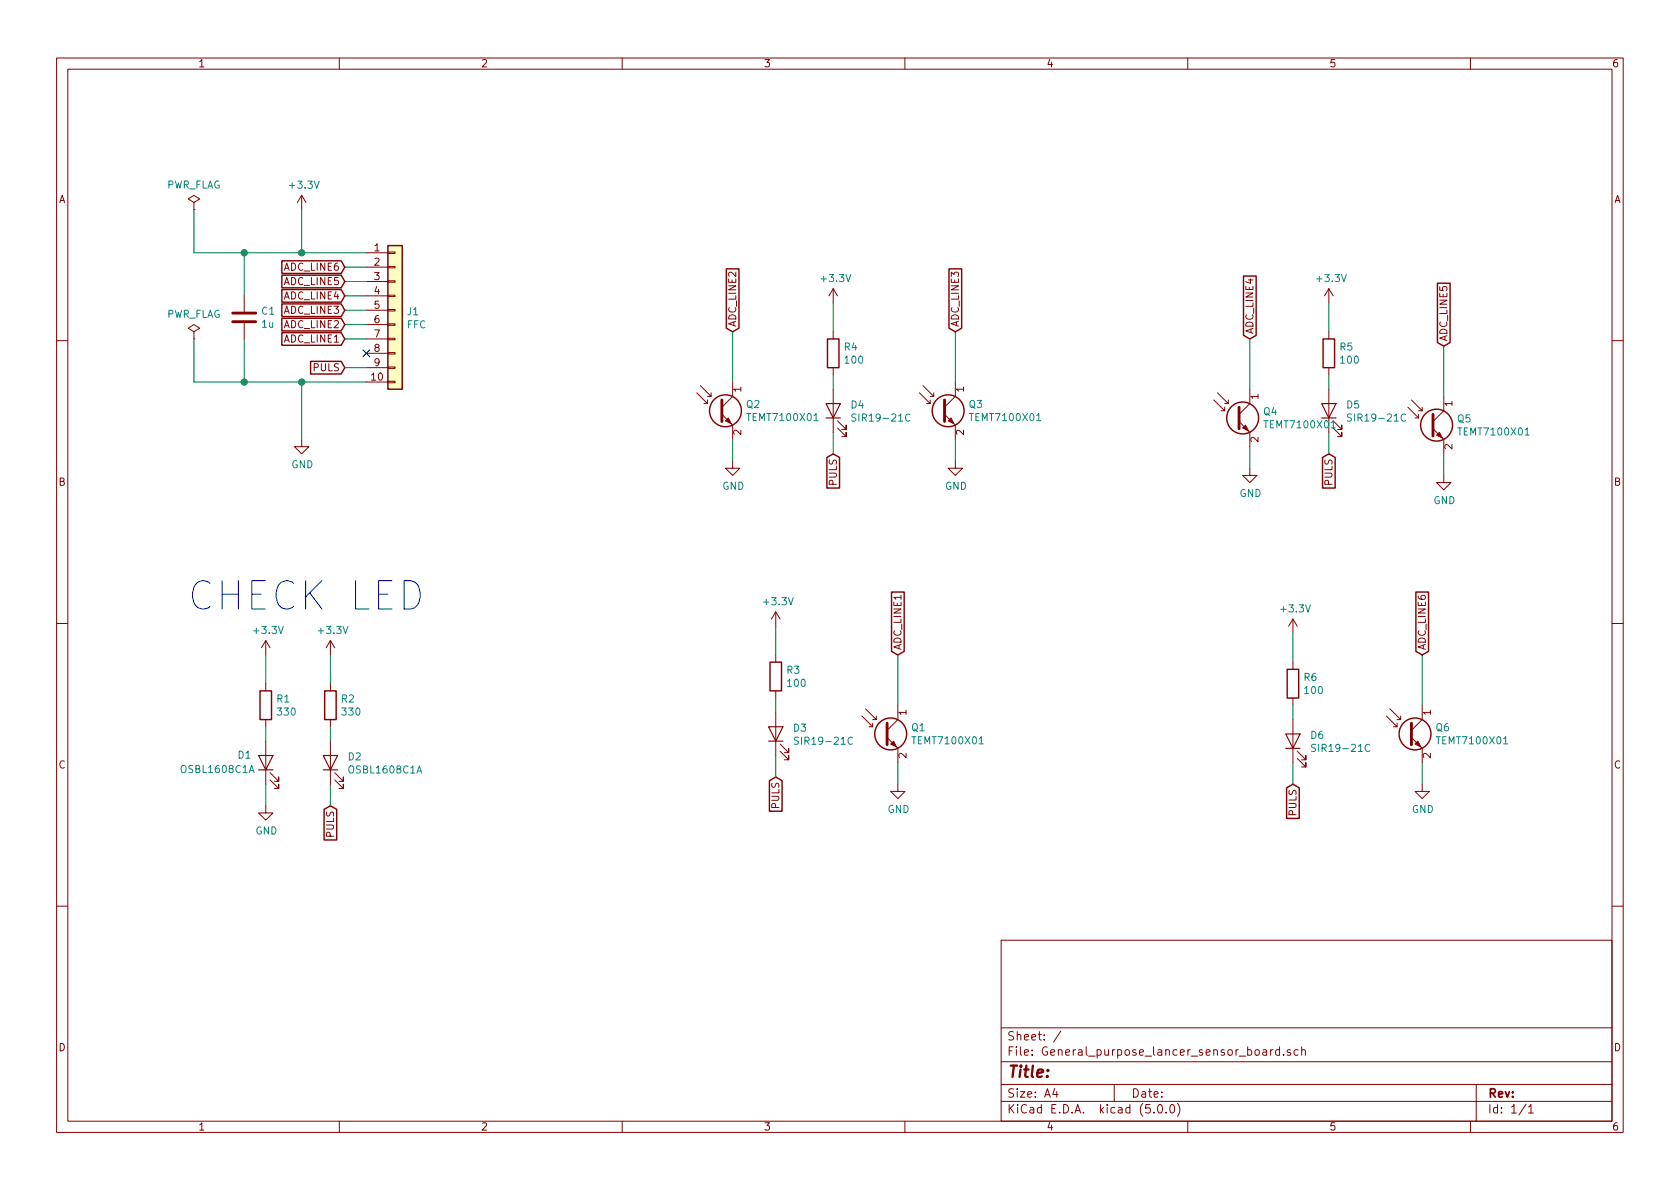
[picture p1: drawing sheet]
EESchema Schematic File Version 4
LIBS:General_purpose_lancer_sensor_board-cache
EELAYER 26 0
EELAYER END
$Descr A4 11693 8268
encoding utf-8
Sheet 1 1
Title ""
Date ""
Rev ""
Comp ""
Comment1 ""
Comment2 ""
Comment3 ""
Comment4 ""
$EndDescr
$Comp
L Connector_Generic:Conn_01x10 J1
U 1 1
P 2750 2150
F 0 "J1" H 2829 2142 50  0000 L CNN
F 1 "FFC" H 2829 2051 50  0000 L CNN
F 2 "Footprint:Molex_FFC_10" H 2750 2150 50  0001 C CNN
F 3 "~" H 2750 2150 50  0001 C CNN
	1    2750 2150
	1    0    0    -1  
$EndComp
$Comp
L power:+3.3V #PWR03
U 1 1
P 2100 1450
F 0 "#PWR03" H 2100 1300 50  0001 C CNN
F 1 "+3.3V" H 2115 1623 50  0000 C CNN
F 2 "" H 2100 1450 50  0001 C CNN
F 3 "" H 2100 1450 50  0001 C CNN
	1    2100 1450
	1    0    0    -1  
$EndComp
$Comp
L power:GND #PWR04
U 1 1
P 2100 3050
F 0 "#PWR04" H 2100 2800 50  0001 C CNN
F 1 "GND" H 2105 2877 50  0000 C CNN
F 2 "" H 2100 3050 50  0001 C CNN
F 3 "" H 2100 3050 50  0001 C CNN
	1    2100 3050
	1    0    0    -1  
$EndComp
NoConn ~ 2550 2450
Text GLabel 2400 2550 0    50   Input ~ 0
PULS
Wire Wire Line
	2550 1750 2100 1750
Wire Wire Line
	2100 1750 2100 1450
Wire Wire Line
	2550 2650 2100 2650
Wire Wire Line
	2100 2650 2100 3050
Wire Wire Line
	2550 2550 2400 2550
Wire Wire Line
	2550 2350 2400 2350
Wire Wire Line
	2550 2250 2400 2250
Wire Wire Line
	2550 2150 2400 2150
Wire Wire Line
	2550 2050 2400 2050
Wire Wire Line
	2550 1950 2400 1950
Wire Wire Line
	2550 1850 2400 1850
Text GLabel 2400 2350 0    50   Input ~ 0
ADC_LINE1
Text GLabel 2400 2250 0    50   Input ~ 0
ADC_LINE2
Text GLabel 2400 2150 0    50   Input ~ 0
ADC_LINE3
Text GLabel 2400 2050 0    50   Input ~ 0
ADC_LINE4
Text GLabel 2400 1950 0    50   Input ~ 0
ADC_LINE5
Text GLabel 2400 1850 0    50   Input ~ 0
ADC_LINE6
$Comp
L power:PWR_FLAG #FLG01
U 1 1
P 1350 1450
F 0 "#FLG01" H 1350 1525 50  0001 C CNN
F 1 "PWR_FLAG" H 1350 1624 50  0000 C CNN
F 2 "" H 1350 1450 50  0001 C CNN
F 3 "~" H 1350 1450 50  0001 C CNN
	1    1350 1450
	1    0    0    -1  
$EndComp
Wire Wire Line
	1350 1450 1350 1750
Wire Wire Line
	1350 1750 1700 1750
Connection ~ 2100 1750
$Comp
L power:PWR_FLAG #FLG02
U 1 1
P 1350 2350
F 0 "#FLG02" H 1350 2425 50  0001 C CNN
F 1 "PWR_FLAG" H 1350 2524 50  0000 C CNN
F 2 "" H 1350 2350 50  0001 C CNN
F 3 "~" H 1350 2350 50  0001 C CNN
	1    1350 2350
	1    0    0    -1  
$EndComp
Wire Wire Line
	1350 2350 1350 2650
Wire Wire Line
	1350 2650 1700 2650
Connection ~ 2100 2650
$Comp
L power:+3.3V #PWR07
U 1 1
P 5400 4350
F 0 "#PWR07" H 5400 4200 50  0001 C CNN
F 1 "+3.3V" H 5415 4523 50  0000 C CNN
F 2 "" H 5400 4350 50  0001 C CNN
F 3 "" H 5400 4350 50  0001 C CNN
	1    5400 4350
	1    0    0    -1  
$EndComp
Wire Wire Line
	5400 4550 5400 4350
Text GLabel 5400 5400 3    50   Input ~ 0
PULS
$Comp
L Device:R R3
U 1 1
P 5400 4700
F 0 "R3" H 5470 4746 50  0000 L CNN
F 1 "100" H 5470 4655 50  0000 L CNN
F 2 "Resistors_SMD:R_0603" V 5330 4700 50  0001 C CNN
F 3 "~" H 5400 4700 50  0001 C CNN
	1    5400 4700
	1    0    0    -1  
$EndComp
$Comp
L Device:Q_Photo_NPN Q3
U 1 1
P 6550 2850
F 0 "Q3" H 6740 2896 50  0000 L CNN
F 1 "TEMT7100X01" H 6740 2805 50  0000 L CNN
F 2 "Footprint:TEMT7100X01" H 6750 2950 50  0001 C CNN
F 3 "~" H 6550 2850 50  0001 C CNN
	1    6550 2850
	1    0    0    -1  
$EndComp
Wire Wire Line
	5400 4850 5400 4950
Wire Wire Line
	5400 5250 5400 5400
$Comp
L Device:LED D3
U 1 1
P 5400 5100
F 0 "D3" V 5438 4983 50  0000 R CNN
F 1 "SIR19-21C" V 5347 4983 50  0000 R CNN
F 2 "Footprint:SIR19-21C" H 5400 5100 50  0001 C CNN
F 3 "~" H 5400 5100 50  0001 C CNN
	1    5400 5100
	0    -1   -1   0   
$EndComp
Text GLabel 6250 4550 1    50   Input ~ 0
ADC_LINE1
$Comp
L power:GND #PWR010
U 1 1
P 6650 3200
F 0 "#PWR010" H 6650 2950 50  0001 C CNN
F 1 "GND" H 6655 3027 50  0000 C CNN
F 2 "" H 6650 3200 50  0001 C CNN
F 3 "" H 6650 3200 50  0001 C CNN
	1    6650 3200
	1    0    0    -1  
$EndComp
Wire Wire Line
	6650 3050 6650 3200
Wire Wire Line
	6650 2300 6650 2650
$Comp
L power:+3.3V #PWR01
U 1 1
P 1850 4550
F 0 "#PWR01" H 1850 4400 50  0001 C CNN
F 1 "+3.3V" H 1865 4723 50  0000 C CNN
F 2 "" H 1850 4550 50  0001 C CNN
F 3 "" H 1850 4550 50  0001 C CNN
	1    1850 4550
	1    0    0    -1  
$EndComp
Wire Wire Line
	1850 4750 1850 4550
$Comp
L Device:R R1
U 1 1
P 1850 4900
F 0 "R1" H 1920 4946 50  0000 L CNN
F 1 "330" H 1920 4855 50  0000 L CNN
F 2 "Resistors_SMD:R_0603" V 1780 4900 50  0001 C CNN
F 3 "~" H 1850 4900 50  0001 C CNN
	1    1850 4900
	1    0    0    -1  
$EndComp
Wire Wire Line
	1850 5050 1850 5150
Wire Wire Line
	1850 5450 1850 5600
$Comp
L Device:LED D1
U 1 1
P 1850 5300
F 0 "D1" V 1900 5500 50  0000 R CNN
F 1 "OSBL1608C1A" V 1800 5900 50  0000 R CNN
F 2 "LEDs:LED_0603" H 1850 5300 50  0001 C CNN
F 3 "~" H 1850 5300 50  0001 C CNN
	1    1850 5300
	0    -1   -1   0   
$EndComp
$Comp
L power:GND #PWR02
U 1 1
P 1850 5600
F 0 "#PWR02" H 1850 5350 50  0001 C CNN
F 1 "GND" H 1855 5427 50  0000 C CNN
F 2 "" H 1850 5600 50  0001 C CNN
F 3 "" H 1850 5600 50  0001 C CNN
	1    1850 5600
	1    0    0    -1  
$EndComp
$Comp
L power:+3.3V #PWR05
U 1 1
P 2300 4550
F 0 "#PWR05" H 2300 4400 50  0001 C CNN
F 1 "+3.3V" H 2315 4723 50  0000 C CNN
F 2 "" H 2300 4550 50  0001 C CNN
F 3 "" H 2300 4550 50  0001 C CNN
	1    2300 4550
	1    0    0    -1  
$EndComp
Wire Wire Line
	2300 4750 2300 4550
Text GLabel 2300 5600 3    50   Input ~ 0
PULS
$Comp
L Device:R R2
U 1 1
P 2300 4900
F 0 "R2" H 2370 4946 50  0000 L CNN
F 1 "330" H 2370 4855 50  0000 L CNN
F 2 "Resistors_SMD:R_0603" V 2230 4900 50  0001 C CNN
F 3 "~" H 2300 4900 50  0001 C CNN
	1    2300 4900
	1    0    0    -1  
$EndComp
Wire Wire Line
	2300 5050 2300 5150
Wire Wire Line
	2300 5450 2300 5600
$Comp
L Device:LED D2
U 1 1
P 2300 5300
F 0 "D2" V 2338 5183 50  0000 R CNN
F 1 "OSBL1608C1A" V 2247 5183 50  0000 R CNN
F 2 "LEDs:LED_0603" H 2300 5300 50  0001 C CNN
F 3 "~" H 2300 5300 50  0001 C CNN
	1    2300 5300
	0    -1   -1   0   
$EndComp
Text Notes 1300 4250 0    197  ~ 0
CHECK LED
$Comp
L Device:C C1
U 1 1
P 1700 2200
F 0 "C1" H 1815 2246 50  0000 L CNN
F 1 "1u" H 1815 2155 50  0000 L CNN
F 2 "Capacitors_SMD:C_0603" H 1738 2050 50  0001 C CNN
F 3 "~" H 1700 2200 50  0001 C CNN
	1    1700 2200
	1    0    0    -1  
$EndComp
Wire Wire Line
	1700 2050 1700 1750
Connection ~ 1700 1750
Wire Wire Line
	1700 1750 2100 1750
Wire Wire Line
	1700 2350 1700 2650
Connection ~ 1700 2650
Wire Wire Line
	1700 2650 2100 2650
$Comp
L Device:Q_Photo_NPN Q2
U 1 1
P 5000 2850
F 0 "Q2" H 5190 2896 50  0000 L CNN
F 1 "TEMT7100X01" H 5190 2805 50  0000 L CNN
F 2 "Footprint:TEMT7100X01" H 5200 2950 50  0001 C CNN
F 3 "~" H 5000 2850 50  0001 C CNN
	1    5000 2850
	1    0    0    -1  
$EndComp
Text GLabel 5100 2300 1    50   Input ~ 0
ADC_LINE2
$Comp
L power:GND #PWR09
U 1 1
P 6250 5450
F 0 "#PWR09" H 6250 5200 50  0001 C CNN
F 1 "GND" H 6255 5277 50  0000 C CNN
F 2 "" H 6250 5450 50  0001 C CNN
F 3 "" H 6250 5450 50  0001 C CNN
	1    6250 5450
	1    0    0    -1  
$EndComp
Wire Wire Line
	6250 5300 6250 5450
Wire Wire Line
	6250 4550 6250 4900
$Comp
L power:+3.3V #PWR013
U 1 1
P 9250 2100
F 0 "#PWR013" H 9250 1950 50  0001 C CNN
F 1 "+3.3V" H 9265 2273 50  0000 C CNN
F 2 "" H 9250 2100 50  0001 C CNN
F 3 "" H 9250 2100 50  0001 C CNN
	1    9250 2100
	1    0    0    -1  
$EndComp
Wire Wire Line
	9250 2300 9250 2100
Text GLabel 9250 3150 3    50   Input ~ 0
PULS
$Comp
L Device:R R5
U 1 1
P 9250 2450
F 0 "R5" H 9320 2496 50  0000 L CNN
F 1 "100" H 9320 2405 50  0000 L CNN
F 2 "Resistors_SMD:R_0603" V 9180 2450 50  0001 C CNN
F 3 "~" H 9250 2450 50  0001 C CNN
	1    9250 2450
	1    0    0    -1  
$EndComp
$Comp
L Device:Q_Photo_NPN Q1
U 1 1
P 6150 5100
F 0 "Q1" H 6340 5146 50  0000 L CNN
F 1 "TEMT7100X01" H 6340 5055 50  0000 L CNN
F 2 "Footprint:TEMT7100X01" H 6350 5200 50  0001 C CNN
F 3 "~" H 6150 5100 50  0001 C CNN
	1    6150 5100
	1    0    0    -1  
$EndComp
Wire Wire Line
	9250 2600 9250 2700
Wire Wire Line
	9250 3000 9250 3150
$Comp
L Device:LED D5
U 1 1
P 9250 2850
F 0 "D5" V 9288 2733 50  0000 R CNN
F 1 "SIR19-21C" V 9197 2733 50  0000 R CNN
F 2 "Footprint:SIR19-21C" H 9250 2850 50  0001 C CNN
F 3 "~" H 9250 2850 50  0001 C CNN
	1    9250 2850
	0    -1   -1   0   
$EndComp
Text GLabel 6650 2300 1    50   Input ~ 0
ADC_LINE3
$Comp
L power:GND #PWR06
U 1 1
P 5100 3200
F 0 "#PWR06" H 5100 2950 50  0001 C CNN
F 1 "GND" H 5105 3027 50  0000 C CNN
F 2 "" H 5100 3200 50  0001 C CNN
F 3 "" H 5100 3200 50  0001 C CNN
	1    5100 3200
	1    0    0    -1  
$EndComp
Wire Wire Line
	5100 3050 5100 3200
Wire Wire Line
	5100 2300 5100 2650
$Comp
L Device:Q_Photo_NPN Q4
U 1 1
P 8600 2900
F 0 "Q4" H 8790 2946 50  0000 L CNN
F 1 "TEMT7100X01" H 8790 2855 50  0000 L CNN
F 2 "Footprint:TEMT7100X01" H 8800 3000 50  0001 C CNN
F 3 "~" H 8600 2900 50  0001 C CNN
	1    8600 2900
	1    0    0    -1  
$EndComp
Text GLabel 8700 2350 1    50   Input ~ 0
ADC_LINE4
$Comp
L power:GND #PWR011
U 1 1
P 8700 3250
F 0 "#PWR011" H 8700 3000 50  0001 C CNN
F 1 "GND" H 8705 3077 50  0000 C CNN
F 2 "" H 8700 3250 50  0001 C CNN
F 3 "" H 8700 3250 50  0001 C CNN
	1    8700 3250
	1    0    0    -1  
$EndComp
Wire Wire Line
	8700 3100 8700 3250
Wire Wire Line
	8700 2350 8700 2700
$Comp
L power:+3.3V #PWR08
U 1 1
P 5800 2100
F 0 "#PWR08" H 5800 1950 50  0001 C CNN
F 1 "+3.3V" H 5815 2273 50  0000 C CNN
F 2 "" H 5800 2100 50  0001 C CNN
F 3 "" H 5800 2100 50  0001 C CNN
	1    5800 2100
	1    0    0    -1  
$EndComp
Wire Wire Line
	5800 2300 5800 2100
Text GLabel 5800 3150 3    50   Input ~ 0
PULS
$Comp
L Device:R R4
U 1 1
P 5800 2450
F 0 "R4" H 5870 2496 50  0000 L CNN
F 1 "100" H 5870 2405 50  0000 L CNN
F 2 "Resistors_SMD:R_0603" V 5730 2450 50  0001 C CNN
F 3 "~" H 5800 2450 50  0001 C CNN
	1    5800 2450
	1    0    0    -1  
$EndComp
$Comp
L Device:Q_Photo_NPN Q5
U 1 1
P 9950 2950
F 0 "Q5" H 10140 2996 50  0000 L CNN
F 1 "TEMT7100X01" H 10140 2905 50  0000 L CNN
F 2 "Footprint:TEMT7100X01" H 10150 3050 50  0001 C CNN
F 3 "~" H 9950 2950 50  0001 C CNN
	1    9950 2950
	1    0    0    -1  
$EndComp
Wire Wire Line
	5800 2600 5800 2700
Wire Wire Line
	5800 3000 5800 3150
$Comp
L Device:LED D4
U 1 1
P 5800 2850
F 0 "D4" V 5838 2733 50  0000 R CNN
F 1 "SIR19-21C" V 5747 2733 50  0000 R CNN
F 2 "Footprint:SIR19-21C" H 5800 2850 50  0001 C CNN
F 3 "~" H 5800 2850 50  0001 C CNN
	1    5800 2850
	0    -1   -1   0   
$EndComp
Text GLabel 10050 2400 1    50   Input ~ 0
ADC_LINE5
$Comp
L power:GND #PWR014
U 1 1
P 9900 5450
F 0 "#PWR014" H 9900 5200 50  0001 C CNN
F 1 "GND" H 9905 5277 50  0000 C CNN
F 2 "" H 9900 5450 50  0001 C CNN
F 3 "" H 9900 5450 50  0001 C CNN
	1    9900 5450
	1    0    0    -1  
$EndComp
Wire Wire Line
	9900 5300 9900 5450
Wire Wire Line
	9900 4550 9900 4900
$Comp
L power:+3.3V #PWR012
U 1 1
P 9000 4400
F 0 "#PWR012" H 9000 4250 50  0001 C CNN
F 1 "+3.3V" H 9015 4573 50  0000 C CNN
F 2 "" H 9000 4400 50  0001 C CNN
F 3 "" H 9000 4400 50  0001 C CNN
	1    9000 4400
	1    0    0    -1  
$EndComp
Wire Wire Line
	9000 4600 9000 4400
Text GLabel 9000 5450 3    50   Input ~ 0
PULS
$Comp
L Device:R R6
U 1 1
P 9000 4750
F 0 "R6" H 9070 4796 50  0000 L CNN
F 1 "100" H 9070 4705 50  0000 L CNN
F 2 "Resistors_SMD:R_0603" V 8930 4750 50  0001 C CNN
F 3 "~" H 9000 4750 50  0001 C CNN
	1    9000 4750
	1    0    0    -1  
$EndComp
$Comp
L Device:Q_Photo_NPN Q6
U 1 1
P 9800 5100
F 0 "Q6" H 9990 5146 50  0000 L CNN
F 1 "TEMT7100X01" H 9990 5055 50  0000 L CNN
F 2 "Footprint:TEMT7100X01" H 10000 5200 50  0001 C CNN
F 3 "~" H 9800 5100 50  0001 C CNN
	1    9800 5100
	1    0    0    -1  
$EndComp
Wire Wire Line
	9000 4900 9000 5000
Wire Wire Line
	9000 5300 9000 5450
$Comp
L Device:LED D6
U 1 1
P 9000 5150
F 0 "D6" V 9038 5033 50  0000 R CNN
F 1 "SIR19-21C" V 8947 5033 50  0000 R CNN
F 2 "Footprint:SIR19-21C" H 9000 5150 50  0001 C CNN
F 3 "~" H 9000 5150 50  0001 C CNN
	1    9000 5150
	0    -1   -1   0   
$EndComp
Text GLabel 9900 4550 1    50   Input ~ 0
ADC_LINE6
$Comp
L power:GND #PWR015
U 1 1
P 10050 3300
F 0 "#PWR015" H 10050 3050 50  0001 C CNN
F 1 "GND" H 10055 3127 50  0000 C CNN
F 2 "" H 10050 3300 50  0001 C CNN
F 3 "" H 10050 3300 50  0001 C CNN
	1    10050 3300
	1    0    0    -1  
$EndComp
Wire Wire Line
	10050 3150 10050 3300
Wire Wire Line
	10050 2400 10050 2750
$EndSCHEMATC
